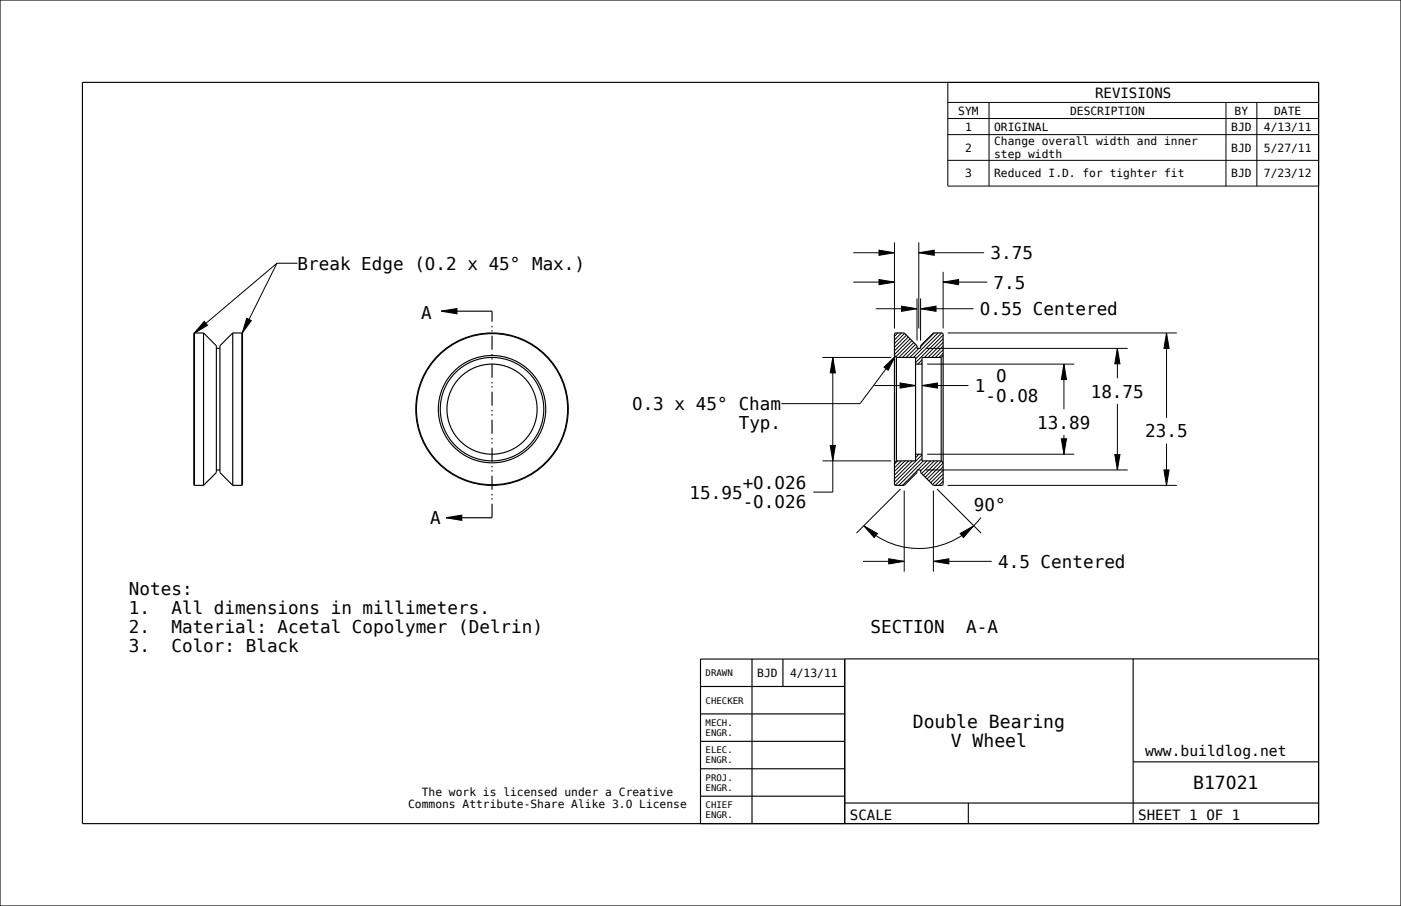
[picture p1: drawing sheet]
<svg xmlns="http://www.w3.org/2000/svg" width="432mm" height="279mm" viewBox="0 0 432 279" stroke-linecap="round" stroke-linejoin="round" font-family="sans-serif">
<g fill="#000">
<path d="M270.9 77.1l4.8 .8-4.8 .8zM283.2 77.9l4.7-.8v1.6zM136.1 96l4.7-.8v1.6zM270.9 86.2l4.8 .8-4.8 .8zM277.9 94.4l4.7 .8-4.7 .8zM283.7 95.2l4.8-.8v1.6zM290.7 87l4.7-.8v1.6zM62.9 99.1l1.1 1.2-4.2 2.5zM76 98.2l1.5 .7-2.9 3.9zM256.7 110.2l.8 4.8h-1.6zM272.5 113.2l3.4-3.3-2.2 4.3zM277.4 118.1l4.8 .8-4.8 .8z"/>
<path d="M284.2 118.9l4.7-.8v1.6zM327.9 112.3l.8 4.8h-1.6zM344.4 107.4l.8 4.8h-1.6zM359.5 102.7l.8 4.7h-1.6zM137.5 159.7l4.8-.8v1.6zM255.9 137.4h1.6l-.8 4.7zM327.1 135.3h1.6l-.8 4.8zM343.6 140.2h1.6l-.8 4.7zM358.7 144.9h1.6l-.8 4.8zM266.2 162.1l4.2 2.4-1 1.3zM273.9 172.3l4.8 .8-4.8 .8zM287.7 173.1l4.7-.8v1.6z"/>
<path d="M295.9 164.5l4.2-2.4-3.2 3.7z"/>
</g>
<g fill="none" stroke="#000" stroke-width=".35">
<path d="M0 0h431.8v279.4h-431.8zM25.4 25.4h381v228.6h-381zM136.1 96l4.7-.8v1.6zM136.1 96h15.5M59.9 102.7h2.8M59.9 102.7v47M59.9 102.7l-.2 .2v46.6l.2 .2M62.7 102.7v47M62.7 102.7l4 3.9v39.1l-4 4M66.7 107.4h1.1M71.7 102.7h2.8M71.7 102.7l-3.9 3.9v39.1l3.9 4"/>
<path d="M71.7 102.7v47M74.5 102.7l.2 .2v46.6l-.2 .2M74.5 102.7v47M275.7 109.6l.6 .6M275.9 102.7h2.8l3.9 3.9v.8h1.1v-.8l4-3.9h2.8l.2 .2v46.6l-.2 .2h-2.8l-4-4v-.8h-1.1v.8l-3.9 4h-2.8l-.2-.2v-46.6zM276.3 110.2h5.9v31.9h-5.9M276.3 110.2v31.9M282.2 112.3h2M290.1 110.2h-5.9v31.9h5.9M290.1 110.2v31.9M290.7 109.6l-.6 .6M59.9 149.7h2.8"/>
<path d="M66.7 144.9h1.1M71.7 149.7h2.8M137.5 159.7l4.8-.8v1.6zM137.5 159.7h14.1M276.3 142.1l-.6 .6M282.2 140.1h2M290.1 142.1l.6 .6M215.9 211.7h44.5M231.8 203.2v50.8M241.3 203.2v8.5M260.4 203.2h-44.5v50.8M349.2 203.2v50.8"/>
<path d="M406.4 203.2h-146.1l.1 50.8M215.9 237.1h44.5M215.9 228.6h44.5M215.9 220.2h44.5M349.2 234.9h57.2M215.9 245.5h44.5M260.3 247.6h146.1M298.4 247.6v6.4"/>
<circle cx="151.6" cy="126.2" r="23.5"/>
<circle cx="151.6" cy="126.2" r="23.3"/>
<circle cx="151.6" cy="126.2" r="16.6"/>
<circle cx="151.6" cy="126.2" r="16"/>
<circle cx="151.6" cy="126.2" r="13.9"/>
</g>
<g fill="none" stroke="#000" stroke-width=".31">
<path d="M292.1 25.4h114.3v32h-114.3zM292.1 31.6h114.3M292.1 36.6h114.3M304.8 31.6v25.8M377.9 31.6v25.8M387.4 31.6v25.8M292.1 41.5h114.3M292.1 49.4h114.3M263 77.9h12.7M270.9 77.1l4.8 .8-4.8 .8zM275.7 74.8v26.5M283.2 77.9l4.7-.8v1.6z"/>
<path d="M283.2 74.8v26.5M283.2 77.9h20.1M62.9 99.1l1.1 1.2-4.2 2.5zM76 98.2l1.5 .7-2.9 3.9zM85.3 81.2l-10.7 21.6M85.3 81.2h6.4M85.3 81.2l-25.5 21.6M263 87h12.7M269.9 95.2h12.7M270.9 86.2l4.8 .8-4.8 .8zM277.9 94.4l4.7 .8-4.7 .8zM282.6 92v13"/>
<path d="M283.7 95.2l4.8-.8v1.6zM283.7 92v13M283.7 95.2h16.3M290.7 87l4.7-.8v1.6zM290.7 83.8v17.5M290.7 87h13.6M253.5 110.2h21.2M256.7 110.2l.8 4.8h-1.6zM256.7 110.2v41.6h-6M269.5 118.9h12.7M272.5 113.2l3.4-3.3-2.2 4.3zM275.9 109.9l-10.8 14.6h-24.3"/>
<path d="M276.7 102.7l-1 1M277.4 118.1l4.8 .8-4.8 .8zM277.8 102.7l-2.1 2.1M278.8 102.8l-3.1 3.1M279.4 103.4l-3.7 3.7M279.9 103.9l-4.2 4.3M280.5 104.5l-4.8 4.8M281.1 105.1l-5 4.9M281.6 105.6l-4.6 4.6M282.2 106.2l-4 4M282.6 106.9l-3.3 3.3M283.2 107.4l-2.8 2.8"/>
<path d="M284.2 111l-1.3 1.3M284.2 112.1l-.2 .2M284.2 118.9l4.7-.8v1.6zM284.2 118.9h14.3M285.3 107.4h62.3M285.8 112.3h45.3M288 102.7l-4.3 4.2M289.1 102.7l-7.6 7.5M290.2 102.7l-8 8M290.7 109l-1.3 1.2M290.7 105.6l-4.7 4.6M290.7 103.3l-8.5 8.5"/>
<path d="M290.7 104.5l-5.8 5.7M290.7 107.8l-2.4 2.4M290.7 106.7l-3.5 3.5M292.1 102.7h70.6M327.9 112.3l.8 4.8h-1.6zM327.9 112.3v13.9M344.4 107.4l.8 4.8h-1.6zM344.4 107.4v9.3M359.5 102.7l.8 4.7h-1.6zM359.5 102.7v26.2M255.9 137.4h1.6l-.8 4.7zM327.1 135.3h1.6l-.8 4.8z"/>
<path d="M327.9 134.1v6M344.4 124.6v20.3M359.5 136.8v12.9M253.5 142.1h21.2M276.7 142.1l-1 1M277.6 150.8l-13.6 13.6M277.8 142.1l-2.1 2.2M278.7 151.3v25M278.9 142.1l-3.2 3.3M280.1 142.1l-4.4 4.4M281.2 142.1l-5.5 5.5M282.6 145.2l-4.5 4.5"/>
<path d="M283.2 140.1l-1 1M284.2 140.3l-8.5 8.5M284.2 141.4l-8.3 8.3M284.6 142.1l-7.6 7.6M285.3 144.9h62.3M285.7 142.1l-2.8 2.8M285.8 140.1h45.3M286.8 142.1l-3.1 3.1M287.7 151.3v25M288 142.1l-4 3.9M288.8 150.8l13.6 13.6M289.1 142.1l-4.5 4.5"/>
<path d="M290.1 142.2l-4.9 5M290.7 143.9l-4.4 4.4M290.7 147.3l-2.4 2.4M290.7 146.2l-3.3 3.2M290.7 145l-3.8 3.9M290.7 142.8l-5 4.9M290.7 148.4l-1.3 1.3M292.1 149.7h70.6M302.3 159.6a24 24 0 0 1-36.1 2.5M343.6 140.2h1.6l-.8 4.7zM358.7 144.9h1.6l-.8 4.8zM266 173.1h12.7"/>
<path d="M266.2 162.1l4.2 2.4-1 1.3zM273.9 172.3l4.8 .8-4.8 .8zM287.7 173.1l4.7-.8v1.6zM287.7 173.1h18M295.9 164.5l4.2-2.4-3.2 3.7z"/>
</g>
<path d="M151.6 159.7v-63.7" fill="none" stroke="#000" stroke-width=".35" stroke-dasharray="4.3 1.3 .4 .9 .4 1.3" stroke-linecap="butt"/>
<g font-size="5.6">
<text x="281.3" y="224.4">Double Bearing</text>
<text x="293.1" y="230.5">V Wheel</text>
<text x="367.8" y="243.3">B17021</text>
</g>
<g font-size="5.4">
<text x="91.7" y="83.2">Break Edge (0.2 x 45° Max.)</text>
<text x="305.3" y="79.9">3.75</text>
<text x="306.2" y="89">7.5</text>
<text x="129.8" y="98.3">A</text>
<text x="302" y="97.2">0.55 Centered</text>
<text x="307" y="117.9">0</text>
<text x="300.5" y="120.9">1</text>
<text x="303.7" y="123.9">-0.08</text>
<text x="336.2" y="122.6">18.75</text>
<text x="194.8" y="126.5">0.3 x 45° Cham</text>
<text x="227.7" y="132.4">Typ.</text>
<text x="319.7" y="132.2">13.89</text>
<text x="353" y="134.8">23.5</text>
<text x="212.5" y="153.7">15.95</text>
<text x="228.9" y="150.8">+0.026</text>
<text x="132.6" y="161.7">A</text>
<text x="228.9" y="156.7">-0.026</text>
<text x="300.1" y="157.6">90°</text>
<text x="307.6" y="175.1">4.5 Centered</text>
<text x="39.8" y="183.4">Notes:</text>
<text x="39.8" y="189.3">1.</text>
<text x="52.8" y="189.3">All dimensions in millimeters.</text>
<text x="39.8" y="195.3">2.</text>
<text x="52.8" y="195.3">Material: Acetal Copolymer (Delrin)</text>
<text x="268.3" y="195.2">SECTION</text>
<text x="297.8" y="195.2">A-A</text>
<text x="39.8" y="201.2">3.</text>
<text x="52.8" y="201.2">Color: Black</text>
</g>
<text font-size="4.5" x="353" y="233">www.buildlog.net</text>
<g font-size="4.3">
<text x="337.5" y="30.1">REVISIONS</text>
<text x="261.9" y="252.8">SCALE</text>
<text x="350.8" y="252.8">SHEET 1 OF 1</text>
</g>
<g font-size="3.5">
<text x="295.3" y="35.3">SYM</text>
<text x="329.8" y="35.3">DESCRIPTION</text>
<text x="380.5" y="35.3">BY</text>
<text x="392.7" y="35.3">DATE</text>
<text x="297.4" y="40.3">1</text>
<text x="306.4" y="40.3">ORIGINAL</text>
<text x="379.5" y="40.3">BJD</text>
<text x="389.6" y="40.3">4/13/11</text>
<text x="297.4" y="46.8">2</text>
<text x="306.4" y="44.8">Change overall width and inner</text>
<text x="379.5" y="46.8">BJD</text>
<text x="389.6" y="46.8">5/27/11</text>
<text x="306.4" y="48.7">step width</text>
<text x="297.4" y="54.7">3</text>
<text x="306.4" y="54.7">Reduced I.D. for tighter fit</text>
<text x="379.5" y="54.7">BJD</text>
<text x="389.6" y="54.7">7/23/12</text>
<text x="233.4" y="208.7">BJD</text>
<text x="243.5" y="208.7">4/13/11</text>
<text x="130" y="245.3">The work is licensed under a Creative</text>
<text x="125.8" y="249.1">Commons Attribute-Share Alike 3.0 License</text>
</g>
<g font-size="2.8">
<text x="217.5" y="208.5">DRAWN</text>
<text x="217.5" y="217">CHECKER</text>
<text x="217.5" y="223.9">MECH.</text>
<text x="217.5" y="226.9">ENGR.</text>
<text x="217.5" y="232.3">ELEC.</text>
<text x="217.5" y="235.4">ENGR.</text>
<text x="217.5" y="240.8">PROJ.</text>
<text x="217.5" y="243.9">ENGR.</text>
<text x="217.5" y="249.3">CHIEF</text>
<text x="217.5" y="252.3">ENGR.</text>
</g>
</svg>
